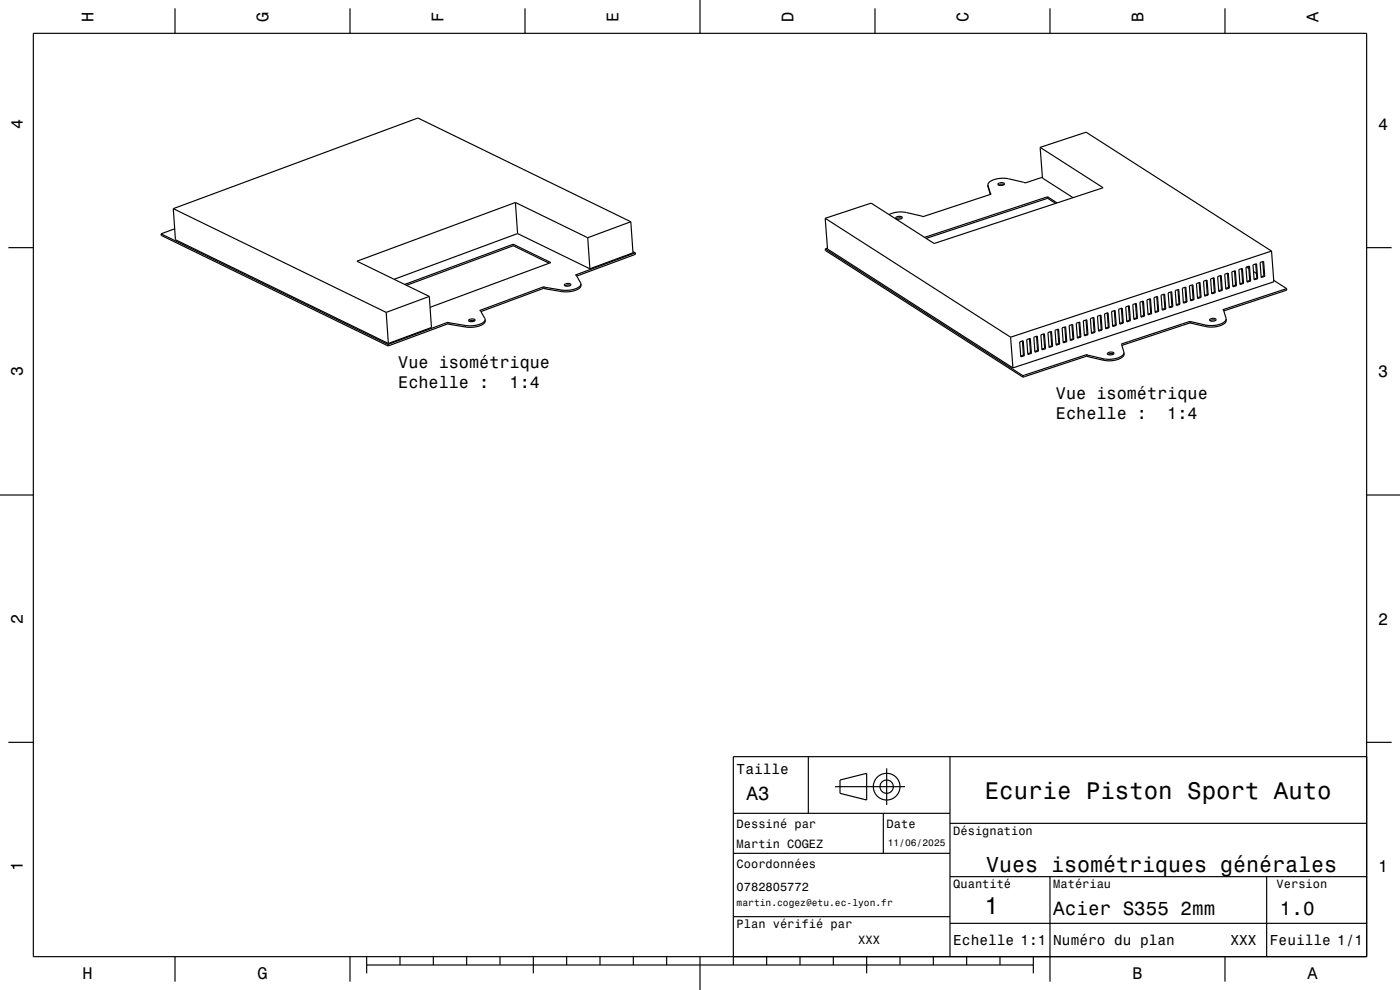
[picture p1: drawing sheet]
<svg xmlns="http://www.w3.org/2000/svg" width="420mm" height="297mm" viewBox="0 0 420 297" stroke-linecap="round" stroke-linejoin="round" font-family="sans-serif">
<g fill="none" stroke="#000" stroke-width=".35">
<path d="M10 10h400v277h-400zM52.5 2.5v7.5M105 2.5v7.5M157.5 2.5v7.5M210 0v10M262.5 2.5v7.5M315 2.5v7.5M367.5 2.5v7.5M296.4 55.5l.7 2.8M296.4 55.5l.7 2.4 .3 .3-20.5 6.8-6.1-1.4-2.2 .1-1.9 .7M299.5 55.1l.4-.2a1.09 1.09 0 0 1 1.4 .3l-.5 .4a.86 .86 0 0 1-1.4-.4zM301.2 55.4l-.8-.2-.9 .3"/>
<path d="M312 44.2l.7 9.2 9.2 5.9M312 44.2l18.9 12.1-50.7 16.8-18.9-12.2-13.7 4.6M312 44.2l13.8-4.5 55.7 35.6M312.7 53.2l-5.2 1.7-5.1-1.3-1.9-.1a4.3 4.3 0 0 0-4.1 1.9v.1M314.3 59l-36.9 12.2M314.3 59l2.8 1.9M314.3 59v.5M314.3 59.5l-36.5 12M314.3 59.5l2.4 1.5M2.5 74.3h7.5M48.3 70.2v.4l68.1 33.2M48.3 70.2l68.1 33.1"/>
<path d="M52 62.6l.6 9.3 63.9 31.1M52 62.6l73.4-27.2 63.8 31.1M52 62.6l63.9 31.1M52.4 68.6l-4.1 1.6M154 73.3l11.3 5.5-36.3 13.4M154 73.3l-32.6 12M154 73.3v.4M154 73.7l-32.1 11.9M154 73.7l10.8 5.3M154.6 60.7l.7 9.4M154.6 60.7l21.7 10.6M154.6 60.7l-47.5 17.7 21.7 10.5"/>
<path d="M155.3 70.1l-37.1 13.7M155.3 70.1l21.7 10.5M176.3 71.3l.7 9.3M189.2 66.5l.7 9.4-12.9 4.7M189.2 66.5l-12.9 4.8M189.9 75.5l.7 .3M190.6 75.8l-18 6.7 .4 .3M190.6 75.8v.5l-17.6 6.5M247.6 65.5l.7 9.2 55.6 35.7M247.6 65.5l55.6 35.7M247.6 74.7v.4l59.3 38M247.6 74.7l59.3 38"/>
<path d="M248.2 74.5l-.6 .2M268.8 65.2l.5-.2a.86 .86 0 0 1 1.4 .4l-.6 .3a1.1 1.1 0 0 1-1.4-.4zM270.6 65.5l-.9-.1-.8 .2M374.6 79.9l.3 4.2M375.9 79.5l1.1-.4 .3 4.5-1.1 .4zM376.7 79.2l.3 4.2M378 78.8l1.1-.4 .3 4.5-1 .4zM378.8 78.5l.4 4.2M381.5 75.3l.7 9.2-78.3 25.9M381.5 75.3l-78.3 25.9M410 74.3h7.5M115.9 93.7l.6 9.3"/>
<path d="M128.8 88.9l.6 9.3-12.9 4.8M128.8 88.9l-12.9 4.8M134.4 96.7l-18 6.6M134.4 96.7v.4M134.4 97.1l-18 6.7M140.6 96l.5-.3a1.08 1.08 0 0 1 1.4 .4l-.5 .3a1.11 1.11 0 0 1-1.4-.3zM142.4 96.3l-.9-.2-.8 .3M145.5 95.8l.1 .5a3.4 3.4 0 0 1-3.5 1.8h-2.2l-5.5-1M145.5 95.8a3.4 3.4 0 0 1-3.5 1.9h-2.1l-5.5-1M163.1 86l-19.2 7.1 1.6 2.7M163.1 86v.5M163.1 86.5l-18.8 7"/>
<path d="M169.4 85.3l.5-.2a1.12 1.12 0 0 1 1.4 .3l-.6 .4a1.07 1.07 0 0 1-1.4-.4zM171.1 85.6l-.8-.1-.8 .2M173 82.8l1.3 2.4M174.3 85.2v.4a3.4 3.4 0 0 1-3.5 1.9h-2.2l-5.5-1M174.3 85.2a3.4 3.4 0 0 1-3.5 1.8h-2.2l-5.5-1M314.4 99.8l1-.4 .4 4.5-1.1 .4zM315.2 99.5l.3 4.2M316.5 99.1l1.1-.4 .3 4.5-1.1 .4zM317.3 98.8l.3 4.2M318.6 98.4l1.1-.4 .3 4.5-1 .4zM319.4 98.1l.4 4.2M320.7 97.7l1.1-.4 .3 4.5-1 .4z"/>
<path d="M321.6 97.4l.3 4.2M322.9 97l1-.4 .4 4.5-1.1 .4zM323.7 96.7l.3 4.2M325 96.3l1.1-.4 .3 4.5-1.1 .4zM325.8 96l.3 4.2M327.1 95.6l1.1-.4 .3 4.5-1 .4zM327.9 95.3l.4 4.2M328.3 99.5l.2 .2M328.3 99.5l-.9 .3M329.2 94.9l1.1-.4 .3 4.5-1 .4zM330.1 94.6l.3 4.2M330.4 98.8l.2 .2"/>
<path d="M330.4 98.8l-.8 .3M331.4 94.2l1-.4 .4 4.5-1.1 .4zM332.2 93.9l.3 4.2M332.5 98.1l.3 .2M332.5 98.1l-.8 .3M333.5 93.5l1-.4 .4 4.5-1.1 .4zM334.3 93.2l.3 4.2M334.6 97.4l.3 .2M334.6 97.4l-.8 .3M335.6 92.8l1.1-.4 .3 4.5-1.1 .4zM336.4 92.5l.3 4.2M336.7 96.7l.3 .2"/>
<path d="M336.7 96.7l-.8 .3M337.7 92.1l1.1-.4 .3 4.5-1 .4zM338.5 91.8l.4 4.2M338.9 96l.2 .2M338.9 96l-.9 .3M339.8 91.4l1.1-.4 .3 4.5-1 .4zM340.7 91.1l.3 4.2M341 95.3l.2 .2M341 95.3l-.8 .3M342 90.7l1-.4 .4 4.5-1.1 .4zM342.8 90.4l.3 4.2M343.1 94.6l.3 .2"/>
<path d="M343.1 94.6l-.8 .3M344.1 90l1-.4 .4 4.5-1.1 .4zM344.9 89.7l.3 4.2M345.2 93.9l.3 .2M345.2 93.9l-.8 .3M346.2 89.3l1.1-.4 .3 4.5-1.1 .4zM347 89l.3 4.2M347.3 93.2l.3 .2M347.3 93.2l-.8 .3M348.3 88.6l1.1-.4 .3 4.5-1 .4zM349.1 88.3l.4 4.2M349.5 92.5l.2 .2"/>
<path d="M349.5 92.5l-.9 .3M350.4 87.9l1.1-.4 .3 4.5-1 .4zM351.3 87.6l.3 4.2M351.6 91.8l.2 .2M351.6 91.8l-.8 .3M352.6 87.2l1-.4 .4 4.5-1.1 .4zM353.4 86.9l.3 4.2M353.7 91.1l.3 .2M353.7 91.1l-.8 .3M354.7 86.5l1.1-.4 .3 4.5-1.1 .4zM355.5 86.2l.3 4.2M355.8 90.4l.3 .2"/>
<path d="M355.8 90.4l-.8 .3M356.8 85.8l1.1-.4 .3 4.5-1 .4zM357 96.4l-20.6 6.8 .8 2.5M357 96.4v.5M357 96.9l-20.4 6.7M357.6 85.5l.3 4.2M357.9 89.7l.3 .2M357.9 89.7l-.8 .3M358.9 85.1l1.1-.4 .3 4.5-1 .4zM359.8 84.8l.3 4.2M360.1 89l.2 .2M360.1 89l-.8 .3"/>
<path d="M361.1 84.4l1-.4 .4 4.5-1.1 .4zM361.9 84.1l.3 4.2M362.2 88.3l.3 .2M362.2 88.3l-.8 .3M363 95.8l.4-.2a1.1 1.1 0 0 1 1.4 .3l-.5 .4a.86 .86 0 0 1-1.4-.4zM363.2 83.7l1-.4 .4 4.5-1.1 .4zM364 83.4l.3 4.2M364.3 87.6l.3 .2M364.3 87.6l-.8 .3M364.7 96.1l-.8-.2-.9 .3M365.3 83l1.1-.4 .3 4.5-1.1 .4zM366.1 82.7l.3 4.2"/>
<path d="M366.4 86.9l.3 .2M366.4 86.9l-.8 .3M367.4 82.3l1.1-.4 .3 4.5-1 .4zM367.8 95.6l.1 .5a3.3 3.3 0 0 1-3.4 2l-2.4-.1-5.1-1.1M367.8 95.6a3.3 3.3 0 0 1-3.3 2h-2.4l-5.1-1.2M368.2 82l.4 4.2M368.6 86.2l.2 .2M368.6 86.2l-.9 .3M369.5 81.6l1.1-.4 .3 4.5-1 .4zM370.4 81.3l.3 4.2M370.7 85.5l.2 .2M370.7 85.5l-.8 .3"/>
<path d="M371.7 80.9l1-.4 .4 4.5-1.1 .4zM372.5 80.6l.3 4.2M372.8 84.8l.3 .2M372.8 84.8l-.8 .3M373.8 80.2l1-.4 .4 4.5-1.1 .4zM373.9 80.1l.7 .5M374.9 84.1l.3 .2M374.9 84.1l-.8 .3M376.1 81.5l.8 .5M377 83.4l.3 .2M377 83.4l-.8 .3M378.3 82.9l.1 .1"/>
<path d="M379.2 82.7l.2 .2M379.2 82.7l-.9 .3M382.1 84.1l3.9 2.5M386 86.6l-19.2 6.3 .3 .3 .7 2.4M386 86.6v.4l-18.9 6.3M116.4 103.3v.5M303.2 101.2l.7 9.2M305.9 102.6l1.1-.4 .3 4.5-1.1 .4zM306.7 102.3l.3 4.2M306.9 112.7v.4M307 106.5l.3 .2M307 106.5l-.8 .3"/>
<path d="M308 101.9l1.1-.4 .3 4.5-1 .4zM308.8 101.6l.4 4.2M309.2 105.8l.2 .2M309.2 105.8l-.9 .3M310.1 101.2l1.1-.4 .3 4.5-1 .4zM311 100.9l.3 4.2M311.3 105.1l.2 .2M311.3 105.1l-.8 .3M312.3 100.5l1-.4 .4 4.5-1.1 .4zM313.1 100.2l.3 4.2M313.4 104.4l.3 .2M313.4 104.4l-.8 .3"/>
<path d="M315.5 103.7l.3 .2M315.5 103.7l-.8 .3M317.6 103l.3 .2M317.6 103l-.8 .3M319.8 102.3l.2 .2M319.8 102.3l-.9 .3M321.9 101.6l.2 .2M321.9 101.6l-.8 .3M324 100.9l.3 .2M324 100.9l-.8 .3M326 106.4l-19.1 6.3M326 106.4v.4"/>
<path d="M326 106.8l-19.1 6.3M326.1 100.2l.3 .2M326.1 100.2l-.8 .3M332.3 105.9l.5-.2a1.1 1.1 0 0 1 1.4 .3l-.6 .4a.87 .87 0 0 1-1.4-.4zM334.1 106.2l-.9-.1-.8 .2M337.2 105.7v.5a2.9 2.9 0 0 1-2.9 1.9l-2.9 .1-5.4-1.4M337.2 105.7a3.3 3.3 0 0 1-3.4 2h-2.4l-5.4-1.3M0 148.5h10M410 148.5h10M2.5 222.7h7.5M242.5 227v17M250.5 236h21"/>
<path d="M252 234l8-2v8l-8-2zM266 230.5v11M285 227v60M410 222.7h7.5M410 227h-190v62.5M220 244h65M220 256h65M265 244v12M285 247h125M220 275h65M285 277h125M285 263h125"/>
<path d="M315 263v31.5M380 263v24M52.5 287v7.5M105 287v7.5M110 289.5h200M110 287v5M120 287v2.5M130 287v2.5M140 287v2.5M150 287v2.5M160 287v5M170 287v2.5"/>
<path d="M180 287v2.5M190 287v2.5M200 287v2.5M210 287v10M230 287v2.5M240 287v2.5M250 287v2.5M260 287v5M270 287v2.5M280 287v2.5M290 287v2.5M300 287v2.5"/>
<path d="M310 287v5M367.5 287v7.5"/>
<circle cx="266" cy="236" r="4"/>
<circle cx="266" cy="236" r="2"/>
</g>
<path d="M296.4 55.7v.4M297.1 57.9v.4M135 96.9v.4M139.6 97.6l.1 .5M163.7 86.2l.1 .5M168.4 87v.5M357.2 96.5l.1 .4M361.6 97.5l.1 .5M326.6 106.6v.5M331 107.6v.5" fill="none" stroke="#000" stroke-width=".3"/>
<g font-size="7.2">
<text x="295.5" y="239.6">Ecurie Piston Sport Auto</text>
<text x="295.3" y="274.3">1</text>
</g>
<text font-size="6.5" x="295.8" y="261.5">Vues isométriques générales</text>
<g font-size="5.8">
<text x="224" y="240.1">A3</text>
<text x="316" y="274.6">Acier S355 2mm</text>
<text x="384" y="274.6">1.0</text>
</g>
<g font-size="5">
<text x="28.1" y="6.5" transform="rotate(-90 28.1 6.5)">H</text>
<text x="80.6" y="6.5" transform="rotate(-90 80.6 6.5)">G</text>
<text x="133.1" y="6.5" transform="rotate(-90 133.1 6.5)">F</text>
<text x="185.6" y="6.5" transform="rotate(-90 185.6 6.5)">E</text>
<text x="238.1" y="6.5" transform="rotate(-90 238.1 6.5)">D</text>
<text x="290.6" y="6.5" transform="rotate(-90 290.6 6.5)">C</text>
<text x="343.1" y="6.5" transform="rotate(-90 343.1 6.5)">B</text>
<text x="395.6" y="6.5" transform="rotate(-90 395.6 6.5)">A</text>
<text x="6.8" y="38.7" transform="rotate(-90 6.8 38.7)">4</text>
<text x="413.5" y="39">4</text>
<text x="6.8" y="112.9" transform="rotate(-90 6.8 112.9)">3</text>
<text x="119.5" y="110.4">Vue isométrique</text>
<text x="413.5" y="113.2">3</text>
<text x="119.5" y="116.4">Echelle :</text>
<text x="152.9" y="116.4">1:4</text>
<text x="316.8" y="119.8">Vue isométrique</text>
<text x="316.8" y="125.8">Echelle :</text>
<text x="350.2" y="125.8">1:4</text>
<text x="6.8" y="187.1" transform="rotate(-90 6.8 187.1)">2</text>
<text x="413.5" y="187.4">2</text>
<text x="6.8" y="261.3" transform="rotate(-90 6.8 261.3)">1</text>
<text x="413.5" y="261.6">1</text>
<text x="24.7" y="293.8">H</text>
<text x="77.2" y="293.8">G</text>
<text x="339.7" y="293.8">B</text>
<text x="392.2" y="293.8">A</text>
</g>
<g font-size="4.3">
<text x="221" y="232.2">Taille</text>
<text x="286" y="283.6">Echelle 1:1</text>
<text x="316" y="283.6">Numéro du plan</text>
<text x="369.2" y="283.6">XXX</text>
<text x="381" y="283.6">Feuille 1/1</text>
</g>
<g font-size="3.6">
<text x="221" y="248.3">Dessiné par</text>
<text x="266" y="248.3">Date</text>
<text x="286" y="250.5">Désignation</text>
<text x="221" y="254.5">Martin COGEZ</text>
<text x="221" y="260.5">Coordonnées</text>
<text x="221" y="267.2">0782805772</text>
<text x="286" y="266.5">Quantité</text>
<text x="316" y="266.5">Matériau</text>
<text x="383" y="266.5">Version</text>
<text x="221" y="278.5">Plan vérifié par</text>
<text x="257.5" y="283.3">XXX</text>
</g>
<g font-size="2.9">
<text x="266.3" y="253.8">11/06/2025</text>
<text x="221" y="271.8">martin.cogez@etu.ec-lyon.fr</text>
</g>
</svg>
